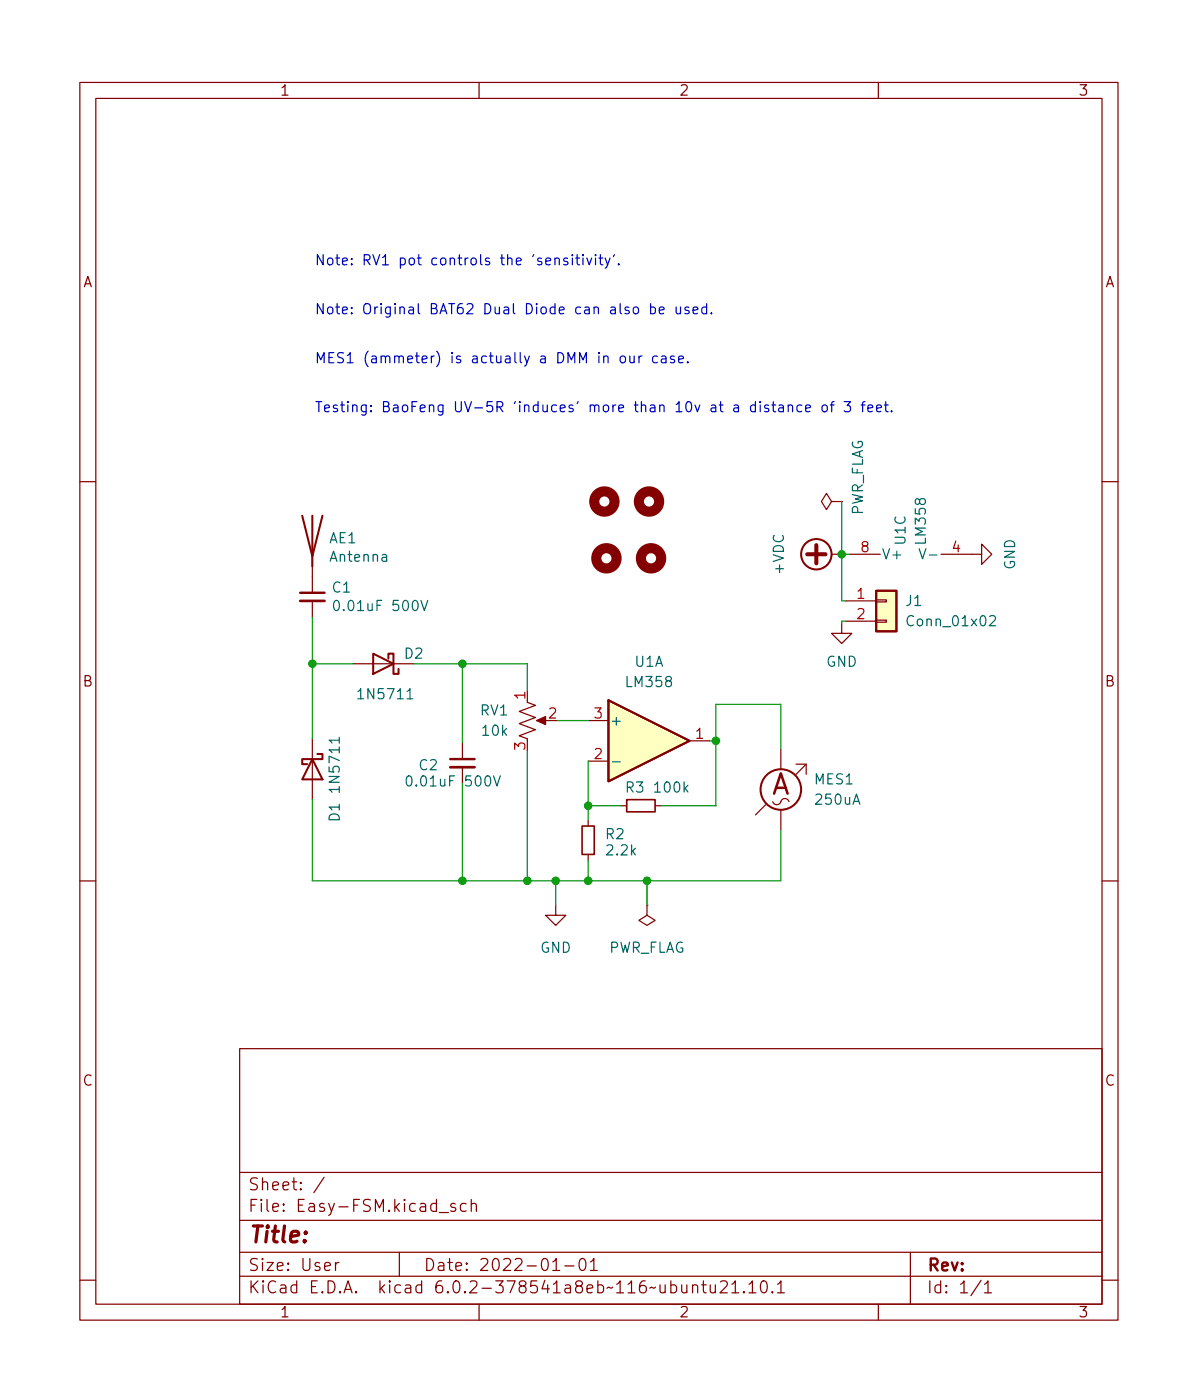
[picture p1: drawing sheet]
<svg xmlns="http://www.w3.org/2000/svg" width="150mm" height="175mm" viewBox="0 0 150 175" stroke-linecap="round" stroke-linejoin="round" font-family="sans-serif">
<g fill="none" stroke="#840000" stroke-width=".15">
<path d="M10 10.3h130v155h-130zM12 12.3h126v151h-126zM60 10.3v2M110 10.3v2M10 60.3h2M39.1 69.7v4.5M39.1 75.3v2M104.1 62.8l-.6-1-.6 1 .6 1 .6-1h1.3M104.1 69.4h1.3M105.4 78v1.3h1.3l-1.3 1.3-1.3-1.3h1.3M105.4 62.8h.1M105.9 75.3h3.8"/>
<path d="M105.9 77.8h3.8M106.4 69.4h3.8M109.7 77.7h1.3v.2h-1.3zM109.7 75.1h1.3v.3h-1.3zM117.9 69.4h5v-1.3l1.3 1.3-1.3 1.3v-1.3M138 60.3h2M39.1 92.5v7.6M44.2 83.1h7.6M57.9 93v2.1M57.9 96.1v2M66 88l1.1 .3-2.1 .8 2.1 .8-2.1 .7 2.1 .8-2.1 .7 1 .4M67.6 90.2h1"/>
<path d="M73.7 95.3h2.5M73.7 90.2h2.5M86.4 92.8h2.5M97.8 93.8v2.5M99.7 95.7h1.3v1.3M101 95.7l-1.3 1.3M10 110.3h2M69.6 113.4v1.2h1.3l-1.3 1.3-1.3-1.3h1.3M73.7 102.7v.7M73.7 107v.8M77.7 100.9h.8M81 113.4v1.2l1 .7-1 .6-1-.6 1-.7"/>
<path d="M81 113.4h.1M82 100.9h.8M95.9 100.8l-1.3 1.3M96.8 100.4a.53 .53 0 0 0 .5 .4 .53 .53 0 0 0 .5-.4M97.8 101.4v2.6M138 110.3h2M30 131.3h108v32h-108zM30 159.8h108M30 156.8h108M30 152.8h108M30 146.8h108M40.6 147.4l-1.3 2"/>
<path d="M42 158.1v1M42.4 158.1a.38 .38 0 0 0-.4 .3M50 156.8v3M55 151.9h1.2M57 150.8l-.3-.1-.3 .2 .1 .2 .5 .2 .1 .1-.1 .2-.1 .1-.5-.1M58.4 150.8l-.5-.1-.2 .3v.4l.1 .2 .1 .1 .5-.1M59 150.9a.37 .37 0 0 1 .7 0v.8M59 150.2v1.5M69.2 158l.5-.4v1.5M69.2 159.1h.9M70.7 158.5h1.2M72.7 157.7a.36 .36 0 0 1 .6 .2 .77 .77 0 0 1-.4 1.2 1 1 0 0 1-.2-1.4z"/>
<path d="M73.9 158l.5-.4v1.5M73.9 159.1h.9M114 156.8v6.5M10 160.3h2M60 163.3v2M86.7 161.1a.37 .37 0 0 1 .7 0v.8M86.7 160.9v1M87.9 160.9h.5M88.1 160.4v1.3l.1 .1 .2 .1M88.9 160.9l.1 .9a.41 .41 0 0 0 .6 0M89.6 160.9v1M90.2 160.6l.2-.2h.4a.41 .41 0 0 1 .2 .7l-.8 .8h.9"/>
<path d="M91.7 160.8l.4-.4v1.5M91.7 161.9h.8M93.2 161.8v.1l-.1-.1h.1v.1M93.8 160.8l.4-.4v1.5M93.8 161.9h.9M95.4 160.5a.36 .36 0 0 1 .6 .2 .77 .77 0 0 1-.4 1.2 1 1 0 0 1-.2-1.4zM96.7 161.8h.1l-.1 .1v-.1v.1M97.4 160.8l.4-.4v1.5M97.4 161.9h.8M110 163.3v2M122.9 160.3l-1.3 2M123.3 160.8l.4-.4v1.5"/>
<path d="M123.3 161.9h.9M138 160.3h2"/>
</g>
<path d="M101.1 69.4h2.3M102.2 68.3v2.3" fill="none" stroke="#840000" stroke-width=".51"/>
<g fill="none" stroke="#840000" stroke-width=".25">
<path d="M37.8 64.6l1.3 5.1 1.3-5.1M39.1 64.6v6.3M109.7 74h2.6v5.1h-2.6zM39.1 95.1l1.3 2.5h-2.6zM39.8 94.4h.6v.7h-2.6v.6h.7M46.7 81.9l2.6 1.2-2.6 1.3zM48.6 82.5v-.6h.7v2.5h.6v-.6M76.2 87.7l10.2 5.1-10.2 5.1z"/>
<circle cx="102.2" cy="69.4" r="1.9"/>
<circle cx="97.8" cy="98.9" r="2.54"/>
</g>
<path d="M41.9 75.3a.3 .3 0 0 1 .3-.1 .3 .3 0 0 1 .2 .2 .66 .66 0 0 1-.3 1.1 .77 .77 0 0 1-.2-1.2zM52.7 75.2l.4 1.3 .5-1.3M115.1 68.7l.4 1.3 .5-1.3M116.4 69.5h1M123.9 77.2l.2-.1 .5 .1a.34 .34 0 0 1 0 .4l-.7 .8h.8M42.5 92.3v.8M51 87.5h.7M51 97.3a.3 .3 0 0 1 .3-.1 .3 .3 0 0 1 .2 .2 .66 .66 0 0 1-.3 1 .77 .77 0 0 1-.2-1.1zM61.8 97.2l.4 1.2 .5-1.2M76.7 95.4h1" fill="none" stroke="#006464" stroke-width=".15"/>
<g fill="#ffffc2" stroke="#ffffc2" stroke-width=".13">
<path d="M109.7 74h2.6v5.1h-2.6z"/>
<path d="M76.2 87.7l10.2 5.1-10.2 5.1z"/>
</g>
<path d="M72.9 103.4h1.5v3.6h-1.5zM78.5 100.1h3.5v1.6h-3.5z" fill="none" stroke="#840000" stroke-width=".2"/>
<path d="M37.6 75.3h3M56.4 96.1h3" fill="none" stroke="#840000" stroke-width=".33"/>
<path d="M37.6 74.2h3M56.4 95.1h3" fill="none" stroke="#840000" stroke-width=".3"/>
<g fill="none" stroke="#840000" stroke-width="1.3">
<circle cx="75.7" cy="62.8" r="1.27"/>
<circle cx="75.9" cy="69.9" r="1.27"/>
<circle cx="81.3" cy="62.8" r="1.27"/>
<circle cx="81.5" cy="69.9" r="1.27"/>
</g>
<path d="M67.2 90.2l1.1-.5v1z" fill="#840000" stroke="#840000" stroke-width=".15"/>
<g fill="none" stroke="#0000c2" stroke-width=".15">
<path d="M69.5 32.4a.32 .32 0 0 1 .5 .1v.7M71.1 32.4l-.3-.1-.2 .2 .1 .2 .4 .1v.3h-.5M71.7 31.9v.1M71.7 32.3v.9M72.1 32.3h.5M72.3 31.9v1.1v.1l.3 .1M73 31.9v.1M73 32.3v.9M73.5 32.3l.3 .9 .3-.9M74.6 31.9v.1M74.6 32.3v.9M75 32.3h.5"/>
<path d="M75.2 31.9v1.1v.1l.3 .1M75.8 32.3l.3 .9M76.4 32.3l-.4 1.2-.2 .1M76.9 31.9l-.1 .2M77.5 33v.2M81.5 38.5h.3l.3 .2v.4l-.1 .1h-.5M81.5 38v1.3M82.6 38.9l.6-.1-.1-.3h-.4l-.1 .1v.6h.5M84.7 38.5v.7a.34 .34 0 0 0 .5 0M85.2 38.5v.8M86.3 38.5h-.3l-.2 .1v.2l.5 .1v.3h-.5M86.8 38.9l.6-.1-.1-.3h-.3l-.2 .1 .1 .6h.4"/>
<path d="M88.5 38.5h-.4l-.2 .2v.4l.1 .1h.5M88.5 38v1.3M89.1 39.2v.1M77.8 44.6a.34 .34 0 0 1 .5 .2v.4a.34 .34 0 0 1-.3 .2 .34 .34 0 0 1-.3-.2v-.4zM78.9 44.6v.8a.34 .34 0 0 0 .5-.1M79.4 44.6v.8M80 44.6v.8M80.4 44.6h-.3l-.1 .2M82.3 44.6h-.3l-.3 .2v.4l.1 .2h.5M82.9 44.6h.5v.8M83.4 44.9h-.4a.25 .25 0 0 0-.2 .3 .25 .25 0 0 0 .2 .2h.4M84.4 44.6h-.3l-.1 .2v.1l.4 .2v.3h-.4"/>
<path d="M85 45l.6-.1-.1-.3h-.3l-.2 .2v.6h.5M86.1 45.3v.1M96.7 50.7h.4M96.8 50.3v1.1l.1 .1 .2 .1M97.6 50.8h.4l.1 .8M98.1 51l-.4 .1a.25 .25 0 0 0-.2 .2 .25 .25 0 0 0 .2 .3l.4-.1M98.7 50.8a.32 .32 0 0 1 .6 .1v.7M98.7 50.7v.9M100.4 50.8l-.4-.1-.2 .3v.3l.1 .2h.5M100.9 51.1l.6-.1-.1-.2-.3-.1-.2 .2 .1 .6h.4M103.1 50.8a.34 .34 0 0 1 .5 .2v.3a.34 .34 0 0 1-.3 .3 .34 .34 0 0 1-.4-.3v-.3zM104 50.7h.5"/>
<path d="M104.5 50.3l-.3 .1v.1v1.1M105.7 50.3h.8l-.4 .5a.34 .34 0 0 1 .4 .2v.3l-.1 .2-.5 .1-.2-.2M107.8 50.7h.5M108.3 50.3l-.2 .1-.1 .1v1.1M108.7 51.1l.6-.1-.1-.2-.3-.1-.2 .2 .1 .6h.4M109.8 51.1l.6-.1-.1-.2-.3-.1-.2 .2v.6h.5M110.7 50.7h.5M110.9 50.3v1.1l.1 .1 .2 .1M111.7 51.4v.2"/>
</g>
<g fill="none" stroke="#009600" stroke-width=".15">
<path d="M39.1 77.3v15.2M105.4 62.8v12.5h.5M105.4 69.4h1M105.9 77.8h-.5v.2M39.1 83.1h5.1M51.8 83.1h14.2v3.3M57.9 83.1v9.9M57.9 98.1v12.2M66 94.1v16.2M69.8 90.2h3.9M73.7 95.3v7.4M88.9 92.8h.8"/>
<path d="M97.8 93.8v-5.6h-8.1v12.7h-6.9M39.1 100.1v10.2h58.7v-6.3M69.6 110.3v3.1M73.7 107.8v2.5M73.7 100.9h4M81 110.3v3.1"/>
</g>
<g fill="#009600" stroke="#009600" stroke-width=".15">
<circle cx="57.9" cy="83.1" r=".46"/>
<circle cx="105.4" cy="69.4" r=".46"/>
<circle cx="39.1" cy="83.1" r=".46"/>
<circle cx="81" cy="110.3" r=".46"/>
<circle cx="66" cy="110.3" r=".46"/>
<circle cx="69.6" cy="110.3" r=".46"/>
<circle cx="89.7" cy="92.8" r=".46"/>
<circle cx="73.7" cy="100.9" r=".46"/>
<circle cx="57.9" cy="110.3" r=".46"/>
<circle cx="73.7" cy="110.3" r=".46"/>
</g>
<text font-size="3.5" fill="#840000" x="96.5" y="99.5">A</text>
<text font-size="2.8" fill="#840000" x="31" y="155.6">Title:</text>
<g font-size="2.1" fill="#840000">
<text x="31" y="149.1">Sheet: /</text>
<text x="31" y="151.8">File: Easy-FSM.kicad_sch</text>
<text x="31" y="162">KiCad E.D.A. kicad 6.0.2-378541a8eb~116~ubuntu21.10.1</text>
<text x="31" y="159.2">Size: User</text>
<text x="53" y="159.2">Date: 2022-01-01</text>
<text x="116" y="159.2">Rev:</text>
<text x="116" y="162">Id: 1/1</text>
</g>
<g font-size="1.8" fill="#840000">
<text x="35" y="12">1</text>
<text x="85" y="12">2</text>
<text x="135" y="12">3</text>
<text x="10.3" y="36">A</text>
<text x="138.4" y="36">A</text>
<text x="10.3" y="86">B</text>
<text x="138.4" y="86">B</text>
<text x="10.3" y="136">C</text>
<text x="138.4" y="136">C</text>
<text x="35" y="165">1</text>
<text x="85" y="165">2</text>
<text x="135" y="165">3</text>
</g>
<g font-size="1.8" fill="#0000c2">
<text x="39.4" y="33.2">Note: RV1 pot controls the 'sensitivity'.</text>
<text x="39.4" y="39.4">Note: Original BAT62 Dual Diode can also be used.</text>
<text x="39.4" y="45.5">MES1 (ammeter) is actually a DMM in our case.</text>
<text x="39.4" y="51.6">Testing: BaoFeng UV-5R 'induces' more than 10v at a distance of 3 feet.</text>
</g>
<g font-size="1.8" fill="#006464">
<text x="108.1" y="64.7" transform="rotate(-90 108.1 64.7)">PWR_FLAG</text>
<text x="41.2" y="68">AE1</text>
<text x="41.4" y="70.4">Antenna</text>
<text x="98.2" y="71.8" transform="rotate(-90 98.2 71.8)">+VDC</text>
<text x="110.4" y="70">V+</text>
<text x="113.4" y="68.2" transform="rotate(-90 113.4 68.2)">U1C</text>
<text x="116" y="68" transform="rotate(-90 116 68)">LM358</text>
<text x="127.1" y="71.4" transform="rotate(-90 127.1 71.4)">GND</text>
<text x="41.6" y="74.2">C1</text>
<text x="42.5" y="76.5">0.01uF 500V</text>
<text x="113.5" y="75.9">J1</text>
<text x="50.7" y="82.5">D2</text>
<text x="79.5" y="83.5">U1A</text>
<text x="103.4" y="83.5">GND</text>
<text x="113.9" y="78.4">Conn_01x02</text>
<text x="45.2" y="87.6">1N5711</text>
<text x="60.2" y="89.6">RV1</text>
<text x="78.5" y="86">LM358</text>
<text x="60.5" y="92.1">10k</text>
<text x="76.3" y="90.9">+</text>
<text x="42.5" y="98.9" transform="rotate(-90 42.5 98.9)">1N5711</text>
<text x="51.6" y="98.5">0.01uF 500V</text>
<text x="52.5" y="96.5">C2</text>
<text x="78.4" y="99.3">R3</text>
<text x="82.1" y="99.3">100k</text>
<text x="102" y="98.2">MES1</text>
<text x="102.2" y="100.8">250uA</text>
<text x="42.5" y="102.8" transform="rotate(-90 42.5 102.8)">D1</text>
<text x="75.9" y="105.1">R2</text>
<text x="76.1" y="107.1">2.2k</text>
<text x="67.6" y="119.3">GND</text>
<text x="76.1" y="119.3">PWR_FLAG</text>
</g>
<g font-size="1.8" fill="#a90000">
<text x="107.8" y="69.2">8</text>
<text x="119.3" y="69.2">4</text>
<text x="107.3" y="75">1</text>
<text x="107.3" y="77.5">2</text>
<text x="65.8" y="87.6" transform="rotate(-90 65.8 87.6)">1</text>
<text x="68.7" y="90">2</text>
<text x="74.4" y="90">3</text>
<text x="65.8" y="93.9" transform="rotate(-90 65.8 93.9)">3</text>
<text x="74.4" y="95.1">2</text>
<text x="87.1" y="92.5">1</text>
</g>
</svg>
